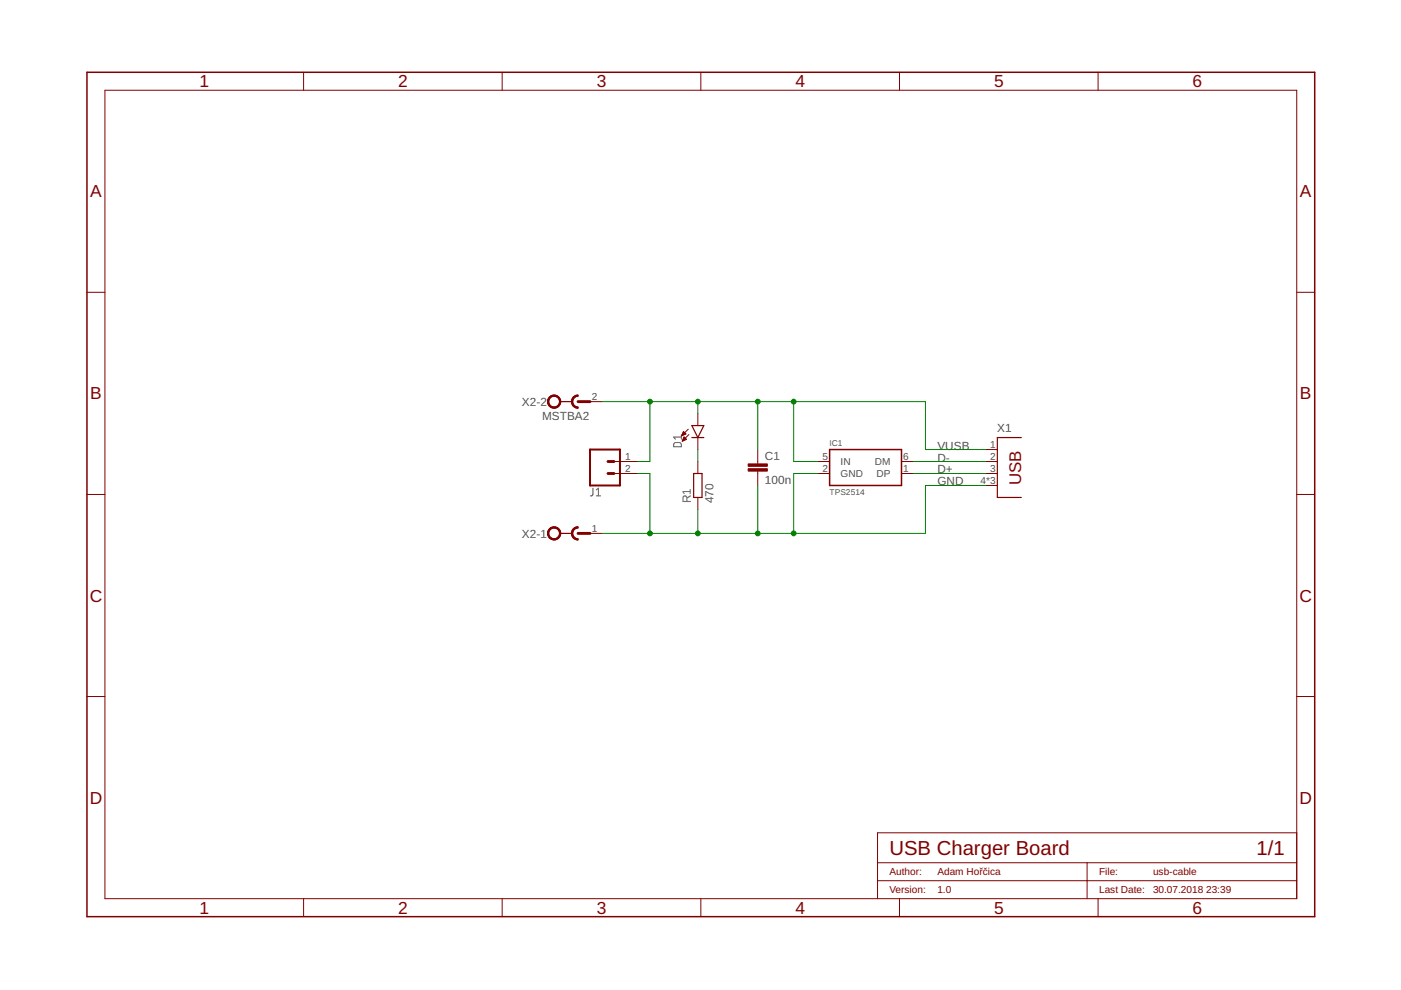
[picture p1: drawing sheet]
<svg xmlns="http://www.w3.org/2000/svg" width="297mm" height="210mm" viewBox="0 0 297 210" stroke-linecap="round" stroke-linejoin="round" font-family="sans-serif">
<path d="M143 94l1.2-.1 .2 .2 .1 .6h-1.7zM144.5 92.2v.9M144.5 92.7h-1.7l.4 .4M125.7 103.5v1.4l-.5 .2M126.4 105.1h.9M126.4 103.9l.5-.4v1.6" fill="none" stroke="#505050" stroke-width=".21"/>
<g fill="#800000" stroke="#800000" stroke-width=".21">
<path d="M121.2 113.1h.2l.3 .7 .9 .4v.3a1.37 1.37 0 0 1-1.4-1.4z" fill-rule="evenodd"/>
<path d="M121.6 112.1l.5-.3 .5-.1v.3l-.7 .2-.4 .4-.1 .5h-.2z" fill-rule="evenodd"/>
<path d="M121.6 112.1l.8-.4h.2v.3a1.14 1.14 0 0 0-1.2 1.1 1.14 1.14 0 0 0 1.2 1.1v.3a1.4 1.4 0 0 1-1.3-.9 1.4 1.4 0 0 1 .3-1.5z" fill-rule="evenodd"/>
<path d="M116.5 112.1a1.4 1.4 0 0 1 2.2 .3 1.4 1.4 0 0 1-.9 2.1 1.4 1.4 0 0 1-1.7-1.4h.2a1.15 1.15 0 0 1 1.6-1.1 1.15 1.15 0 0 1 .3 1.9 1.15 1.15 0 0 1-1.8-.5l-.1-.3h-.2z" fill-rule="evenodd"/>
<path d="M116.5 112.1a1.4 1.4 0 0 1 2.2 .3 1.4 1.4 0 0 1-.9 2.1 1.4 1.4 0 0 1-1.7-1.4h.2a1.15 1.15 0 0 1 1.6-1.1 1.15 1.15 0 0 1 .3 1.9 1.15 1.15 0 0 1-1.8-.5l-.1-.3h-.2z" fill-rule="evenodd"/>
<path d="M121.2 85.2h.2l.5 .8 .7 .3v.3a1.37 1.37 0 0 1-1.4-1.4z" fill-rule="evenodd"/>
<path d="M121.6 84.2l.5-.4h.5v.2l-.7 .3-.5 .9h-.2z" fill-rule="evenodd"/>
<path d="M121.6 84.2l.8-.4h.2v.2a1.14 1.14 0 0 0-1.2 1.2 1.14 1.14 0 0 0 1.2 1.1v.3a1.4 1.4 0 0 1-1.3-.9 1.4 1.4 0 0 1 .3-1.5z" fill-rule="evenodd"/>
<path d="M116.5 84.2a1.4 1.4 0 0 1 2.2 .2 1.4 1.4 0 0 1-.9 2.1 1.4 1.4 0 0 1-1.7-1.3h.2a1.15 1.15 0 0 1 1.6-1.1 1.15 1.15 0 0 1 .3 1.9 1.15 1.15 0 0 1-1.8-.6l-.1-.2h-.2z" fill-rule="evenodd"/>
<path d="M116.5 84.2a1.4 1.4 0 0 1 2.2 .2 1.4 1.4 0 0 1-.9 2.1 1.4 1.4 0 0 1-1.7-1.3h.2a1.15 1.15 0 0 1 1.6-1.1 1.15 1.15 0 0 1 .3 1.9 1.15 1.15 0 0 1-1.8-.6l-.1-.2h-.2z" fill-rule="evenodd"/>
</g>
<path d="M118.7 85.2h2.6M146.7 92.8h2.5M146.7 90.2h2.5l-1.2 2.6zM216.5 92.8h-5v12.7h5M118.7 113.1h2.6M147.1 100.4h1.7v5.1h-1.7z" fill="none" stroke="#800000" stroke-width=".25"/>
<path d="M122.6 85.2h2.5M128.9 97.9h1.3M122.6 113.1h2.5M128.9 100.4h1.3" fill="none" stroke="#800000" stroke-width=".61"/>
<g fill="none" stroke="#800000" stroke-width=".21">
<path d="M22.2 19.1h252.7v171.4h-252.7zM64.4 15.3v3.8M106.5 15.3v3.8M148.6 15.3v3.8M190.7 15.3v3.8M232.8 15.3v3.8M18.4 62h3.8M274.9 62h3.8M125.1 85.2h2.5M130.2 97.9h5.1M144.5 92.4h.1M144.6 92.2h.3"/>
<path d="M144.6 92.1h.5M144.7 92h.7M144.7 93.5h.1M144.7 91.9h.6M144.7 93.3h.4M144.8 91.8h.4M144.8 93.2h.6M144.8 91.7h.3M144.8 93.1h.7M144.9 93h.5M144.9 91.5h.1M144.9 92.9h.3"/>
<path d="M145 92.7h.1M145 92.6l.5 .6-.8 .3zM145.4 92l-.5-.5-.4 .9M145.4 92l-.9 .4M145.9 91l-1.4 1.4M146 92.1l-1.3 1.4M148 87.7v2.5M148 92.8v2.5M148 97.9v2.5M160.7 95.3v3.1M160.7 99.9v3M173.4 97.9h2.5"/>
<path d="M191.1 97.9h2.6M208.9 97.9h2.6M208.9 95.3h2.6M18.4 104.8h3.8M125.1 113.1h2.5M130.2 100.4h5.1M148 105.5v2.5M173.4 100.4h2.5M191.1 100.4h2.6M208.9 100.4h2.6M208.9 102.9h2.6M274.9 104.8h3.8"/>
<path d="M18.4 147.7h3.8M274.9 147.7h3.8M274.9 176.6h-88.8v13.9M64.4 190.5v3.9M106.5 190.5v3.9M148.6 190.5v3.9M186.1 186.7h88.8M186.1 182.9h88.8M190.7 190.5v3.9M230.5 182.9v7.6M232.8 190.5v3.9"/>
</g>
<path d="M18.4 15.3h260.3v179.1h-260.3zM175.9 95.3h15.2v7.6h-15.2z" fill="none" stroke="#800000" stroke-width=".32"/>
<g fill="#800000" stroke="#800000" stroke-width=".21">
<path d="M158.6 99.4h4.1v.5h-4.1z"/>
<path d="M158.6 98.4h4.1v.5h-4.1z"/>
</g>
<path d="M125.1 95.3h6.3v7.6h-6.3z" fill="none" stroke="#800000" stroke-width=".42"/>
<g fill="none" stroke="#008000" stroke-width=".21">
<path d="M127.6 85.2h68.6v10.1h12.7M137.8 85.2v12.7h-2.5M148 85.2v2.5M148 95.3v2.6M160.7 85.2v10.1M168.3 85.2v12.7h5.1M193.7 97.9h15.2M135.3 100.4h2.5v12.7M148 108v5.1M160.7 102.9v10.2M173.4 100.4h-5.1v12.7M193.7 100.4h15.2"/>
<path d="M208.9 102.9h-12.7v10.2h-68.6"/>
</g>
<g fill="#008000" stroke="#008000" stroke-width=".21">
<circle cx="160.7" cy="85.2" r=".51"/>
<circle cx="168.3" cy="85.2" r=".51"/>
<circle cx="137.8" cy="85.2" r=".51"/>
<circle cx="148" cy="85.2" r=".51"/>
<circle cx="160.7" cy="113.1" r=".51"/>
<circle cx="137.8" cy="113.1" r=".51"/>
<circle cx="168.3" cy="113.1" r=".51"/>
<circle cx="148" cy="113.1" r=".51"/>
</g>
<g font-size="4.3" fill="#800000">
<text x="188.6" y="181.3">USB Charger Board</text>
<text x="266.4" y="181.3">1/1</text>
</g>
<g font-size="3.7" fill="#800000">
<text x="42.3" y="18.5">1</text>
<text x="84.4" y="18.5">2</text>
<text x="126.5" y="18.5">3</text>
<text x="168.6" y="18.5">4</text>
<text x="210.7" y="18.5">5</text>
<text x="252.9" y="18.5">6</text>
<text x="19.1" y="41.8">A</text>
<text x="275.6" y="41.8">A</text>
<text x="19.1" y="84.7">B</text>
<text x="275.6" y="84.7">B</text>
<text x="19" y="127.6">C</text>
<text x="275.5" y="127.6">C</text>
<text x="19" y="170.4">D</text>
<text x="275.5" y="170.4">D</text>
<text x="42.3" y="193.7">1</text>
<text x="84.4" y="193.7">2</text>
<text x="126.5" y="193.7">3</text>
<text x="168.6" y="193.7">4</text>
<text x="210.7" y="193.7">5</text>
<text x="252.9" y="193.7">6</text>
</g>
<text font-size="3.6" fill="#800000" x="216.5" y="102.9" transform="rotate(-90 216.5 102.9)">USB</text>
<g font-size="2.5" fill="#505050">
<text x="110.7" y="86">X2-2</text>
<text x="114.9" y="89">MSTBA2</text>
<text x="198.7" y="95.3">VUSB</text>
<text x="211.4" y="91.5">X1</text>
<text x="162.2" y="97.5">C1</text>
<text x="198.7" y="97.9">D-</text>
<text x="198.7" y="100.4">D+</text>
<text x="146.5" y="106.7" transform="rotate(-90 146.5 106.7)">R1</text>
<text x="151.3" y="106.7" transform="rotate(-90 151.3 106.7)">470</text>
<text x="162.2" y="102.5">100n</text>
<text x="198.7" y="102.9">GND</text>
<text x="110.7" y="114">X2-1</text>
</g>
<g font-size="2.1" fill="#505050">
<text x="125.5" y="84.8">2</text>
<text x="209.9" y="95">1</text>
<text x="132.5" y="97.5">1</text>
<text x="132.5" y="100">2</text>
<text x="174.4" y="100">2</text>
<text x="174.4" y="97.5">5</text>
<text x="178.2" y="101.2">GND</text>
<text x="178.2" y="98.6">IN</text>
<text x="185.5" y="98.6">DM</text>
<text x="185.8" y="101.2">DP</text>
<text x="191.5" y="97.5">6</text>
<text x="191.5" y="100">1</text>
<text x="209.9" y="97.5">2</text>
<text x="209.9" y="100">3</text>
<text x="207.9" y="102.6">4*3</text>
<text x="125.5" y="112.7">1</text>
</g>
<g font-size="2.1" fill="#800000">
<text x="188.6" y="185.6">Author:</text>
<text x="198.7" y="185.6">Adam Hořčica</text>
<text x="233" y="185.6">File:</text>
<text x="244.5" y="185.6">usb-cable</text>
<text x="188.6" y="189.4">Version:</text>
<text x="198.7" y="189.4">1.0</text>
<text x="233" y="189.4">Last Date:</text>
<text x="244.5" y="189.4">30.07.2018</text>
<text x="255.7" y="189.4">23:39</text>
</g>
<g font-size="1.8" fill="#505050">
<text x="175.9" y="94.6">IC1</text>
<text x="175.9" y="105">TPS2514</text>
</g>
</svg>
